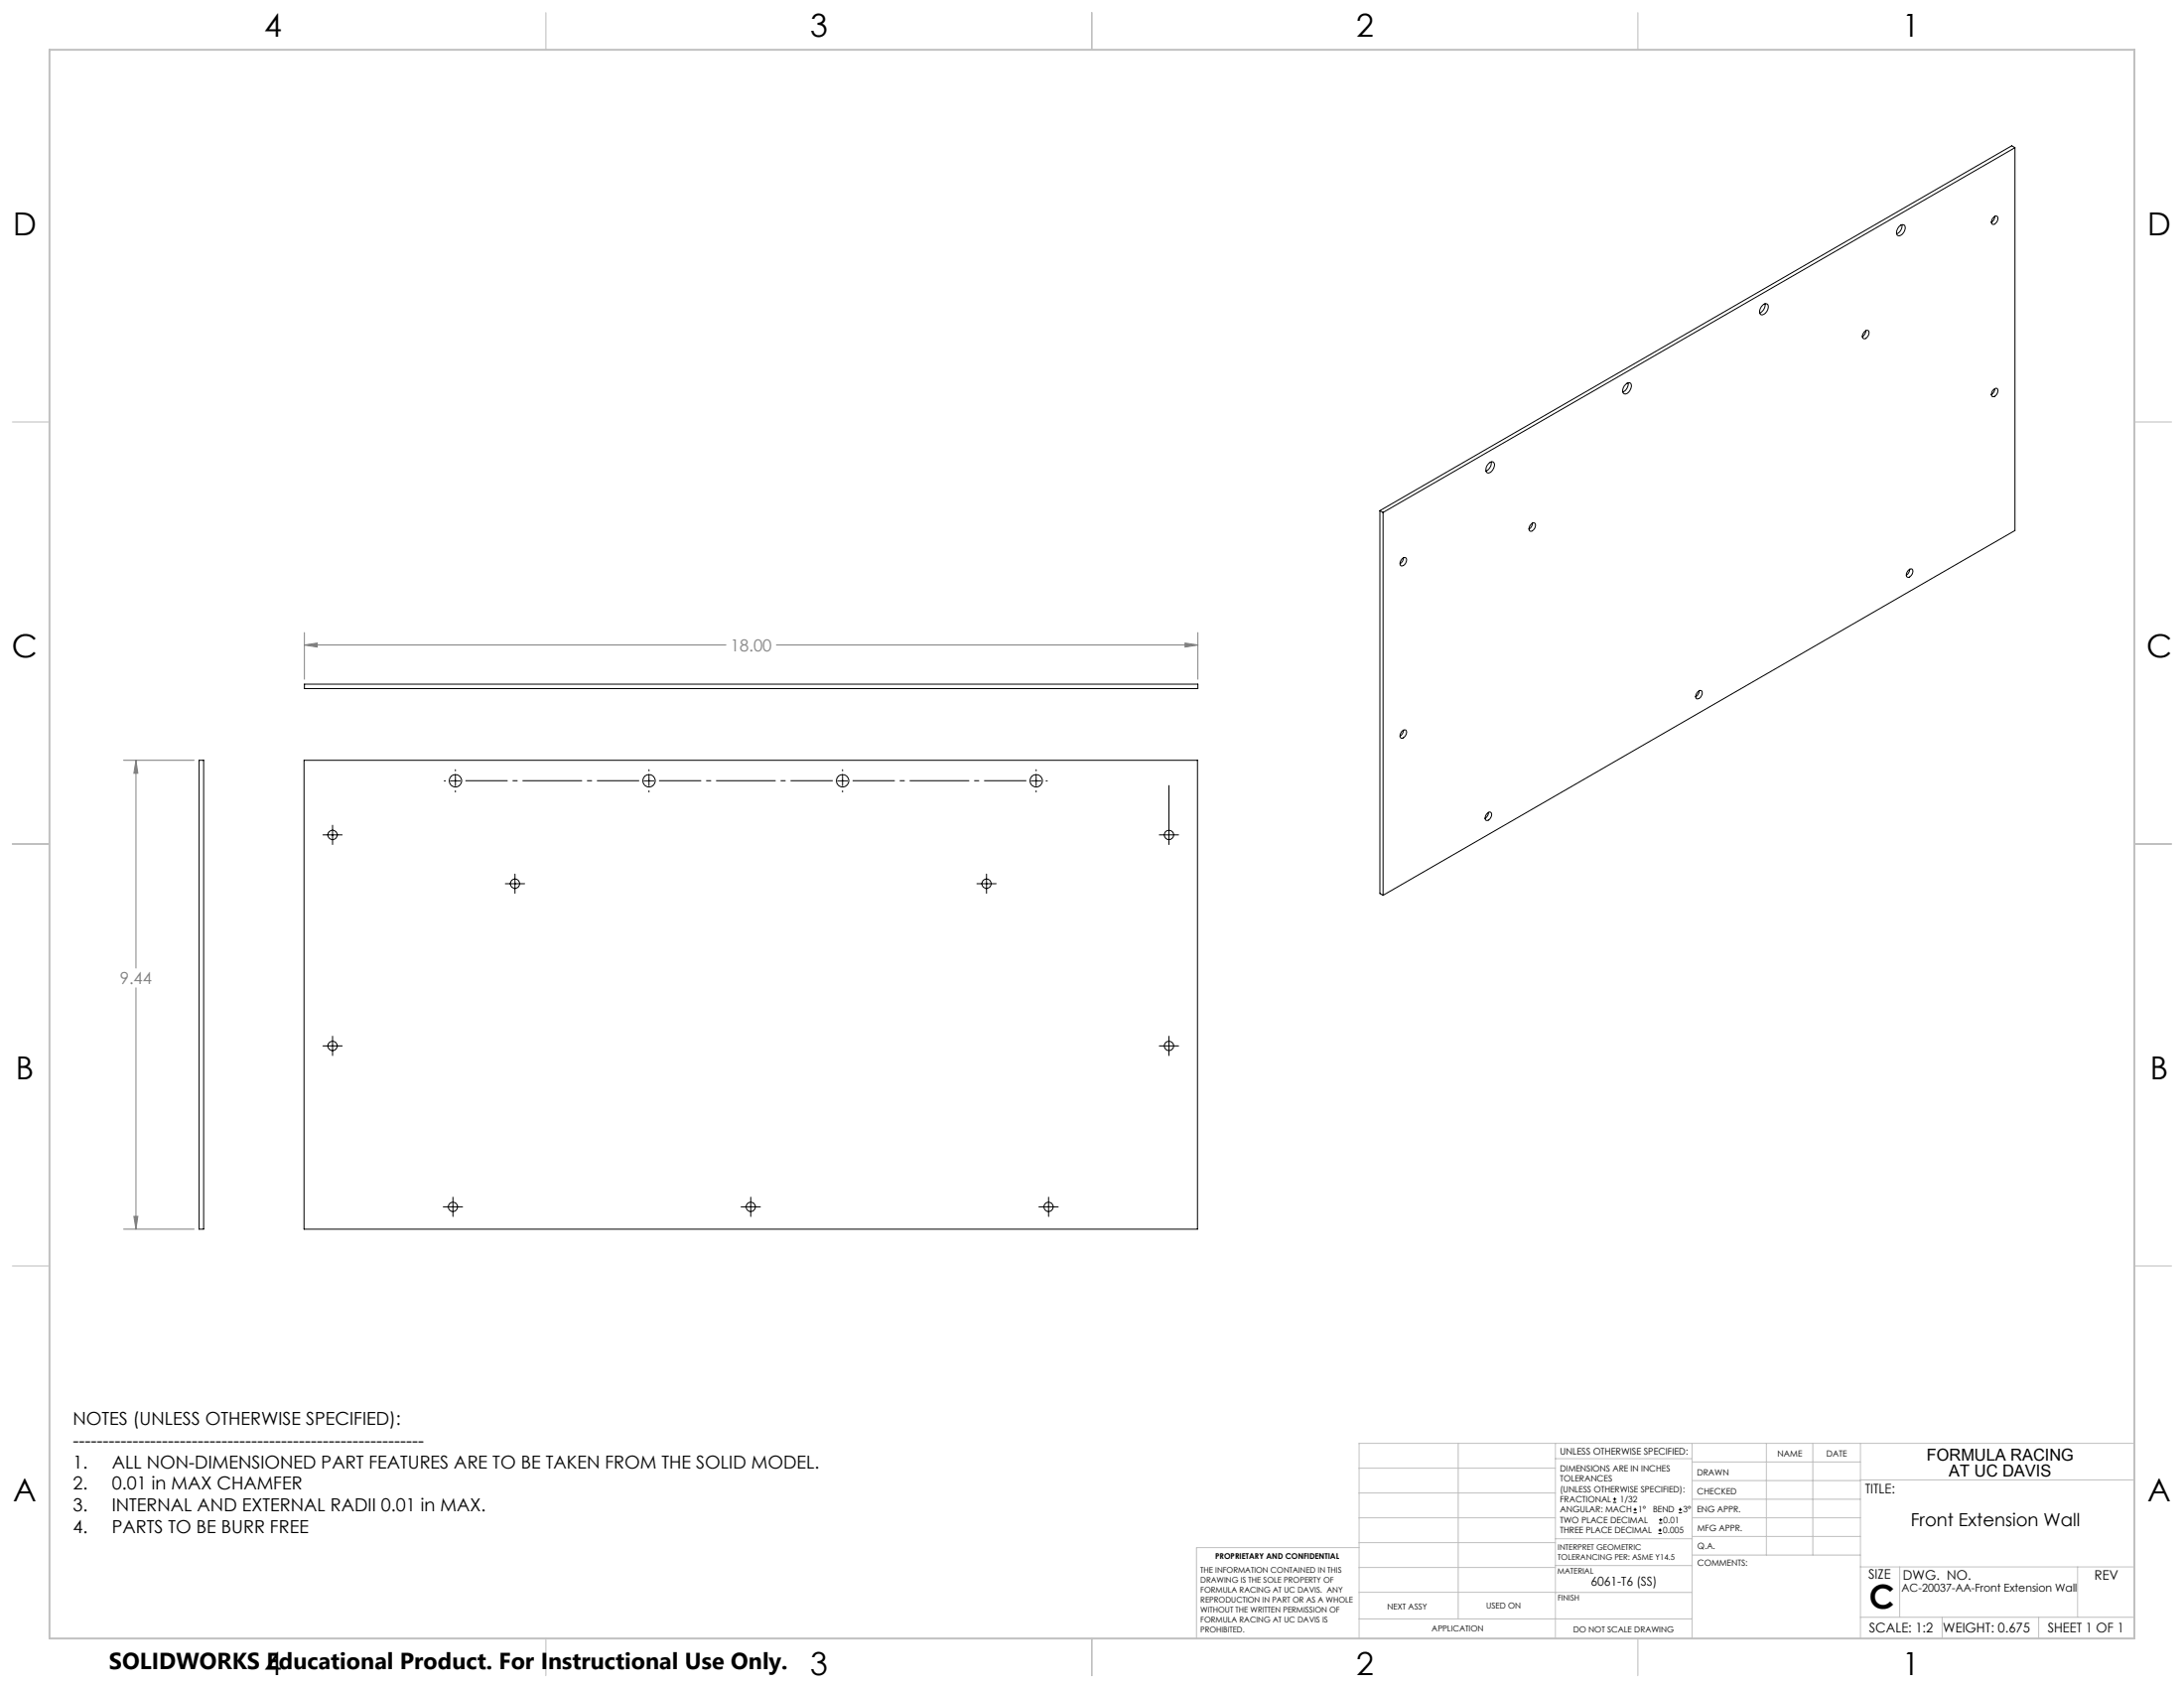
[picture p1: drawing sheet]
<svg xmlns="http://www.w3.org/2000/svg" width="559mm" height="432mm" viewBox="0 0 559 432" stroke-linecap="round" stroke-linejoin="round" font-family="sans-serif">
<g fill="none" stroke="#000" stroke-width=".25">
<path d="M515.5 37.8l-.8-.5-161.6 93.3M515.5 37.8l-161.6 93.3M515.5 37.8v97.9l-161.6 93.3M486 57.9a.94 .94 0 0 1 1.3-.2 1.95 1.95 0 0 1-1.7 2.6 1.63 1.63 0 0 1 .4-2.4zM486.6 57.5l.1 .1a2.23 2.23 0 0 1-1.5 2.2M509.5 56.9h.1M510 55.6l.4-.2 .6-.1a1.36 1.36 0 0 1-1.2 2.1 1.16 1.16 0 0 1 .2-1.8zM510.4 55.4a1.87 1.87 0 0 1-.8 1.5M451 78.1a.8 .8 0 0 1 1-.4 .8 .8 0 0 1 .4 1 1.97 1.97 0 0 1-1.8 1.8 1.64 1.64 0 0 1 .4-2.4zM451.6 77.7v.1a2.37 2.37 0 0 1-1.3 2.3M415.9 98.4a.88 .88 0 0 1 1.4-.3 2 2 0 0 1-1.7 2.7 1.6 1.6 0 0 1 .3-2.4zM416.6 97.9v.1a2.37 2.37 0 0 1-1.4 2.3"/>
<path d="M477 84.9l.4-.3 .6-.1a1.38 1.38 0 0 1-1.2 2.1 1.11 1.11 0 0 1 .2-1.7zM477.4 84.6a1.85 1.85 0 0 1-.9 1.5M510 99.7l.7-.4 .3 .1a1.39 1.39 0 0 1-1.2 2.1 1.21 1.21 0 0 1 .2-1.8zM510.4 99.4a1.87 1.87 0 0 1-.8 1.5M380.9 118.6l.4-.3 .7-.2a1.63 1.63 0 0 1-.3 2.4 .87 .87 0 0 1-1.4 .3 2.01 2.01 0 0 1 .6-2.2zM381.6 118.1v.1a2.37 2.37 0 0 1-1.4 2.3M509.5 100.9h.1M353.1 130.6l.8 .5M353.1 130.6v98l.8 .4M353.9 131.1v97.9M391.7 134.1l.3-.3h.6a1.38 1.38 0 0 1-1.2 2.1 1.16 1.16 0 0 1 .3-1.8zM392.1 133.8v.1a1.79 1.79 0 0 1-.9 1.5"/>
<path d="M358.7 143l.7-.4 .3 .1a1.39 1.39 0 0 1-1.2 2 1.24 1.24 0 0 1 .2-1.7zM359.1 142.7a1.79 1.79 0 0 1-.9 1.5M488.3 145.9l.3-.3h.6a1.38 1.38 0 0 1-1.2 2 1.2 1.2 0 0 1 .3-1.7zM488.6 145.6v.1a1.93 1.93 0 0 1-.8 1.4M77.9 175h228.6v1.1h-228.6zM434.4 177l.6-.4 .3 .1a1.39 1.39 0 0 1-1.2 2.1 1.21 1.21 0 0 1 .3-1.8zM434.7 176.7h.1a2.1 2.1 0 0 1-1 1.6M50.9 194.5h1.2v119.9h-1.2zM77.8 194.5h228.6v119.9h-228.6zM113.7 199.7h.3M115.3 199.7h2.5M116.5 196.9v.3"/>
<path d="M116.5 198.5v2.5M164.8 199.7h2.5M166.1 196.9v.3M166.1 198.5v2.5M214.3 199.7h2.6M215.6 196.9v.3M215.6 198.5v2.5M263.8 199.7h2.6M265.1 196.9v.3M265.1 198.5v2.5M267.7 199.7h.3M358.7 187l1-.3a1.39 1.39 0 0 1-1.2 2.1 1.22 1.22 0 0 1 .2-1.8z"/>
<path d="M359.1 186.8a1.93 1.93 0 0 1-.9 1.5M82.6 213.6h5M85.1 211.1v4.9M116.5 202.3v.3M166.1 202.3v.3M215.6 202.3v.3M265.1 202.3v.3M296.6 213.6h5M299.1 200.9v15.1M380 209.3h.1M380.5 208.1l.3-.3h.6a1.39 1.39 0 0 1-1.2 2.1 1.21 1.21 0 0 1 .3-1.8zM380.9 207.8v.1a1.87 1.87 0 0 1-.9 1.4"/>
<path d="M129.3 226.1h4.9M131.8 223.6v4.9M249.9 226.1h5M252.4 223.6v4.9M82.6 267.5h5M85.1 265.1v4.9M296.6 267.5h5M299.1 265.1v4.9M113.4 308.7h5M115.9 306.2v5M189.6 308.7h5M192.1 306.2v5"/>
<path d="M265.8 308.7h5M268.3 306.2v5M412.7 384.3h.9M412.7 383.5h.9M413.1 383.1v.8M418 387h.8M418 386.2h.8M418.4 385.7v.9M424.3 392.3h.9M424.3 391.4h.9M424.5 389.6h.8M424.5 388.8h.8"/>
<path d="M424.7 391v.9M424.9 388.4v.8M429.5 387h.9M429.5 386.2h.9M429.9 385.7v.9"/>
<circle cx="116.5" cy="199.7" r="1.58"/>
<circle cx="166.1" cy="199.7" r="1.58"/>
<circle cx="215.6" cy="199.7" r="1.58"/>
<circle cx="265.1" cy="199.7" r="1.58"/>
<circle cx="85.1" cy="213.6" r="1.2"/>
<circle cx="299.1" cy="213.6" r="1.19"/>
<circle cx="131.8" cy="226.1" r="1.19"/>
<circle cx="252.4" cy="226.1" r="1.19"/>
<circle cx="85.1" cy="267.5" r="1.2"/>
<circle cx="299.1" cy="267.6" r="1.19"/>
<circle cx="115.9" cy="308.7" r="1.19"/>
<circle cx="192.1" cy="308.7" r="1.19"/>
<circle cx="268.3" cy="308.7" r="1.19"/>
</g>
<path d="M77.9 165l3.3-.5v1zM77.9 161.8v11.9M77.9 165h107.8M198.6 165h107.9M303.2 164.5l3.3 .5-3.3 .5zM306.5 161.8v11.9M31.6 194.5h18.1M34.8 194.5l.5 3.3h-1zM34.8 194.5v53.1M34.8 252.7v61.7M31.6 314.4h18.1M34.3 311.1h1l-.5 3.3z" fill="none" stroke="#808080" stroke-width=".25"/>
<path d="M119.1 199.7h44.4M168.6 199.7h44.5M218.1 199.7h44.5" fill="none" stroke="#000" stroke-width=".25" stroke-dasharray="15.2 1.3 1.3 1.3" stroke-dashoffset="4.4" stroke-linecap="butt"/>
<g fill="none" stroke="#c0c0c0" stroke-width=".25">
<path d="M139.7 3.2v9.5M279.4 3.2v9.5M419.1 3.2v9.5M3.1 107.9h9.6M546.1 107.9h9.5M3.1 215.9h9.6M546.1 215.9h9.5M3.1 323.8h9.6M546.1 323.8h9.5M347.7 375.6h50.3M373.1 369.2v44.9M398 369.2v49.9"/>
<path d="M398 373.1h34.9M432.9 369.2v49.9M432.9 378.7h43.1M432.9 374h43.1M451.9 369.2v28.6M463.8 369.2v28.6M476 369.2v49.9M476 378.6h70.1M546.1 369.2h-198.4v49.9M347.7 394.6h50.3M347.7 388.3h50.3M347.7 381.9h50.3"/>
<path d="M347.7 395.9h-41.6v23.2M398 393.6h35M432.9 383.5h43.1M432.9 388.3h43.1M432.9 393h43.1M433 397.8h43M139.7 419.1v9.6M279.4 419.1v9.6M347.7 414.1h85.2M347.7 401h50.3M347.7 407.3h50.3M398 407.4h34.9"/>
<path d="M398 400.5h35M419.1 419.1v9.6M476 413.7h70.1M476 400.8h70.1M486.1 400.8v12.9M496.9 413.7v5.4M521.6 413.7v5.4M531.6 400.8v12.9"/>
</g>
<path d="M12.7 12.7h533.4v406.4h-533.4z" fill="none" stroke="#c0c0c0" stroke-width=".5"/>
<path d="M34.8 194.5l.5 3.3h-1zM34.3 311.1h1l-.5 3.3zM303.2 164.5l3.3 .5-3.3 .5zM77.9 165l3.3-.5v1z" fill="#808080"/>
<text font-size="8.5" x="478.3" y="411.4">C</text>
<g font-size="8.1">
<text x="67.6" y="9.3">4</text>
<text x="207.3" y="9.3">3</text>
<text x="347" y="9.3">2</text>
<text x="486.7" y="9.3">1</text>
<text x="3.3" y="60.1">D</text>
<text x="549.4" y="60.1">D</text>
<text x="3" y="168">C</text>
<text x="549.1" y="168">C</text>
<text x="4" y="276">B</text>
<text x="550.1" y="276">B</text>
<text x="3.3" y="383.9">A</text>
<text x="549.4" y="383.9">A</text>
<text x="67.6" y="428.4">4</text>
<text x="207.3" y="428.4">3</text>
<text x="347" y="428.4">2</text>
<text x="486.7" y="428.4">1</text>
</g>
<text font-size="5.9" x="27.9" y="427">SOLIDWORKS Educational Product. For Instructional Use Only.</text>
<g font-size="4.6">
<text x="18.6" y="364.4">NOTES (UNLESS OTHERWISE SPECIFIED):</text>
<text x="18.6" y="370">-----------------------------------------------------------</text>
<text x="18.6" y="375.5">1.</text>
<text x="28.6" y="375.5">ALL NON-DIMENSIONED PART FEATURES ARE TO BE TAKEN FROM THE SOLID MODEL.</text>
<text x="18.6" y="381.1">2.</text>
<text x="28.6" y="381.1">0.01 in MAX CHAMFER</text>
<text x="18.6" y="386.7">3.</text>
<text x="28.6" y="386.7">INTERNAL AND EXTERNAL RADII 0.01 in MAX.</text>
<text x="18.6" y="392.3">4.</text>
<text x="28.6" y="392.3">PARTS TO BE BURR FREE</text>
<text x="488.9" y="390.5">Front Extension Wall</text>
</g>
<g font-size="4.2" fill="#808080">
<text x="186.9" y="166.6">18.00</text>
<text x="30.7" y="251.8">9.44</text>
</g>
<g font-size="4.2">
<text x="493" y="373.5">FORMULA RACING</text>
<text x="498.7" y="377.8">AT UC DAVIS</text>
</g>
<g font-size="3.4">
<text x="477.2" y="381.9">TITLE:</text>
<text x="478.1" y="404">SIZE</text>
<text x="486.9" y="404">DWG. NO.</text>
<text x="535.9" y="404.1">REV</text>
<text x="478.2" y="417.6">SCALE: 1:2</text>
<text x="497.1" y="417.7">WEIGHT: 0.675</text>
<text x="523.9" y="417.6">SHEET 1 OF 1</text>
</g>
<text font-size="3.2" x="407" y="405.7">6061-T6 (SS)</text>
<text font-size="2.8" x="486.5" y="407.2">AC-20037-AA-Front Extension Wall</text>
<text font-size="2.4" x="399.2" y="372.1">UNLESS OTHERWISE SPECIFIED:</text>
<g font-size="2.2">
<text x="399.2" y="376.4">DIMENSIONS ARE IN INCHES</text>
<text x="434.2" y="377.3">DRAWN</text>
<text x="454.8" y="372.5">NAME</text>
<text x="467.3" y="372.6">DATE</text>
<text x="399.2" y="379">TOLERANCES</text>
<text x="399.2" y="381.7">(UNLESS OTHERWISE SPECIFIED):</text>
<text x="434.3" y="382.2">CHECKED</text>
<text x="399.2" y="384.3">FRACTIONAL</text>
<text x="399.2" y="387">ANGULAR: MACH</text>
<text x="399.2" y="389.6">TWO PLACE DECIMAL</text>
<text x="414.5" y="384.3">1/32</text>
<text x="419.1" y="387">1°</text>
<text x="422.9" y="387">BEND</text>
<text x="425.6" y="389.6">0.01</text>
<text x="430.6" y="387">3°</text>
<text x="434.2" y="386.8">ENG APPR.</text>
<text x="399.2" y="392.3">THREE PLACE DECIMAL</text>
<text x="425.5" y="392.3">0.005</text>
<text x="434.3" y="391.6">MFG APPR.</text>
<text x="434.3" y="396.3">Q.A.</text>
<text x="434.3" y="400.5">COMMENTS:</text>
</g>
<g font-size="2.1">
<text x="354.9" y="411.6">NEXT ASSY</text>
<text x="380.3" y="411.6">USED ON</text>
<text x="366.3" y="417.4">APPLICATION</text>
<text x="402.5" y="417.5">DO NOT SCALE DRAWING</text>
</g>
<g font-size="2">
<text x="310.9" y="398.8">PROPRIETARY AND CONFIDENTIAL</text>
<text x="398.6" y="396.5">INTERPRET GEOMETRIC</text>
<text x="398.6" y="399">TOLERANCING PER: ASME Y14.5</text>
<text x="307.2" y="402.4">THE INFORMATION CONTAINED IN THIS</text>
<text x="307.2" y="404.9">DRAWING IS THE SOLE PROPERTY OF</text>
<text x="307.2" y="407.5">FORMULA RACING AT UC DAVIS. ANY</text>
<text x="398.5" y="402.6">MATERIAL</text>
<text x="307.2" y="410">REPRODUCTION IN PART OR AS A WHOLE</text>
<text x="307.2" y="412.5">WITHOUT THE WRITTEN PERMISSION OF</text>
<text x="398.5" y="409.4">FINISH</text>
<text x="307.2" y="415">FORMULA RACING AT UC DAVIS IS</text>
<text x="307.2" y="417.6">PROHIBITED.</text>
</g>
</svg>
